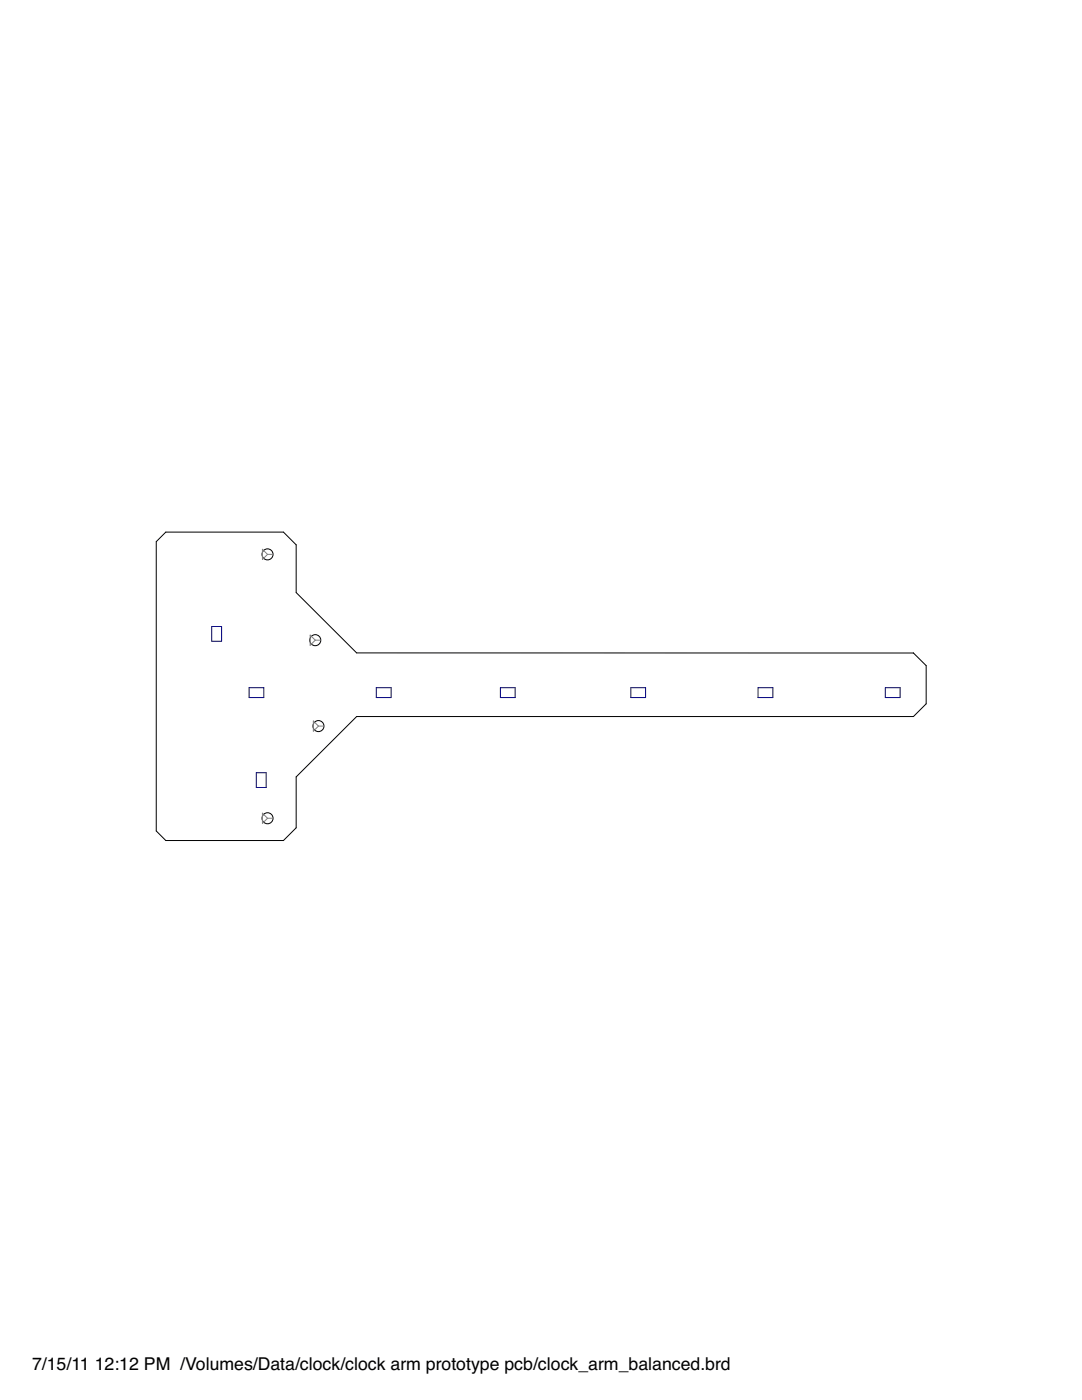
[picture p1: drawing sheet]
<svg xmlns="http://www.w3.org/2000/svg" width="216mm" height="279mm" viewBox="0 0 216 279" stroke-linecap="round" stroke-linejoin="round" font-family="sans-serif">
<g fill="#000080" stroke="#000080" stroke-width=".2">
<path d="M49.7 137.2h2.9z"/>
<path d="M49.7 137.2v2z"/>
<path d="M49.7 139.2h2.9z"/>
<path d="M52.6 137.2v2z"/>
<path d="M75.1 137.2h2.9z"/>
<path d="M75.1 137.2v2z"/>
<path d="M75.1 139.2h2.9z"/>
<path d="M78 137.2v2z"/>
<path d="M99.8 137.2h3z"/>
<path d="M99.8 137.2v2z"/>
<path d="M99.8 139.2h3z"/>
<path d="M102.8 137.2v2z"/>
<path d="M125.9 137.2h2.9z"/>
<path d="M125.9 137.2v2z"/>
<path d="M125.9 139.2h2.9z"/>
<path d="M128.8 137.2v2z"/>
<path d="M151.3 137.2h2.9z"/>
<path d="M151.3 137.2v2z"/>
<path d="M151.3 139.2h2.9z"/>
<path d="M154.2 137.2v2z"/>
<path d="M176.7 137.2h2.9z"/>
<path d="M176.7 137.2v2z"/>
<path d="M176.7 139.2h2.9z"/>
<path d="M179.6 137.2v2z"/>
<path d="M53.1 154.2v3z"/>
<path d="M51.1 154.2h2z"/>
<path d="M51.1 154.2v3z"/>
<path d="M51.1 157.2h2z"/>
<path d="M44.2 125v3z"/>
<path d="M42.2 125h2z"/>
<path d="M42.2 125v3z"/>
<path d="M42.2 128h2z"/>
</g>
<g fill="#000" stroke="#000" stroke-width=".2">
<path d="M31.2 108.1v57.7zM33.1 106.2l-1.9 1.9zM33.1 106.2h23.5zM59.1 108.7v9.6zM56.6 106.2l2.5 2.5zM59.1 118.3l12.1 12zM71.2 130.3h111zM182.3 130.3l2.5 2.5zM59.1 155l12.1-12zM71.2 143h111.1zM182.3 143l2.5-2.5zM184.8 132.8v7.7z"/>
<path d="M31.2 165.8l1.9 1.9zM33.1 167.7h23.5zM56.6 167.7l2.5-2.5zM59.1 155v10.2z"/>
</g>
<g fill="none" stroke="#000" stroke-width=".2">
<circle cx="53.4" cy="110.6" r="1.1"/>
<circle cx="62.9" cy="127.8" r="1.1"/>
<circle cx="63.5" cy="144.9" r="1.1"/>
<circle cx="53.4" cy="163.3" r="1.1"/>
</g>
<g fill="#808080" stroke="#808080" stroke-width=".2">
<path d="M53.4 110.6h1z"/>
<path d="M52.4 109.6l1 1z"/>
<path d="M52.4 109.6v2.1z"/>
<path d="M52.4 111.7l1-1.1z"/>
<path d="M53.4 163.3h1z"/>
<path d="M52.4 162.3l1 1z"/>
<path d="M52.4 162.3v2z"/>
<path d="M53.4 163.3l-1 1z"/>
<path d="M62.9 127.8h1z"/>
<path d="M61.9 126.7l1 1.1z"/>
<path d="M61.9 126.7v2.1z"/>
<path d="M61.9 128.8l1-1z"/>
<path d="M63.5 144.9h1.1z"/>
<path d="M62.5 143.9l1 1z"/>
<path d="M62.5 143.9v2z"/>
<path d="M62.5 145.9l1-1z"/>
</g>
<g font-size="3.5">
<text x="6.4" y="273.4">7/15/11</text>
<text x="18.9" y="273.4">12:12 PM /Volumes/Data/clock/clock arm prototype pcb/clock_arm_balanced.brd</text>
</g>
</svg>
